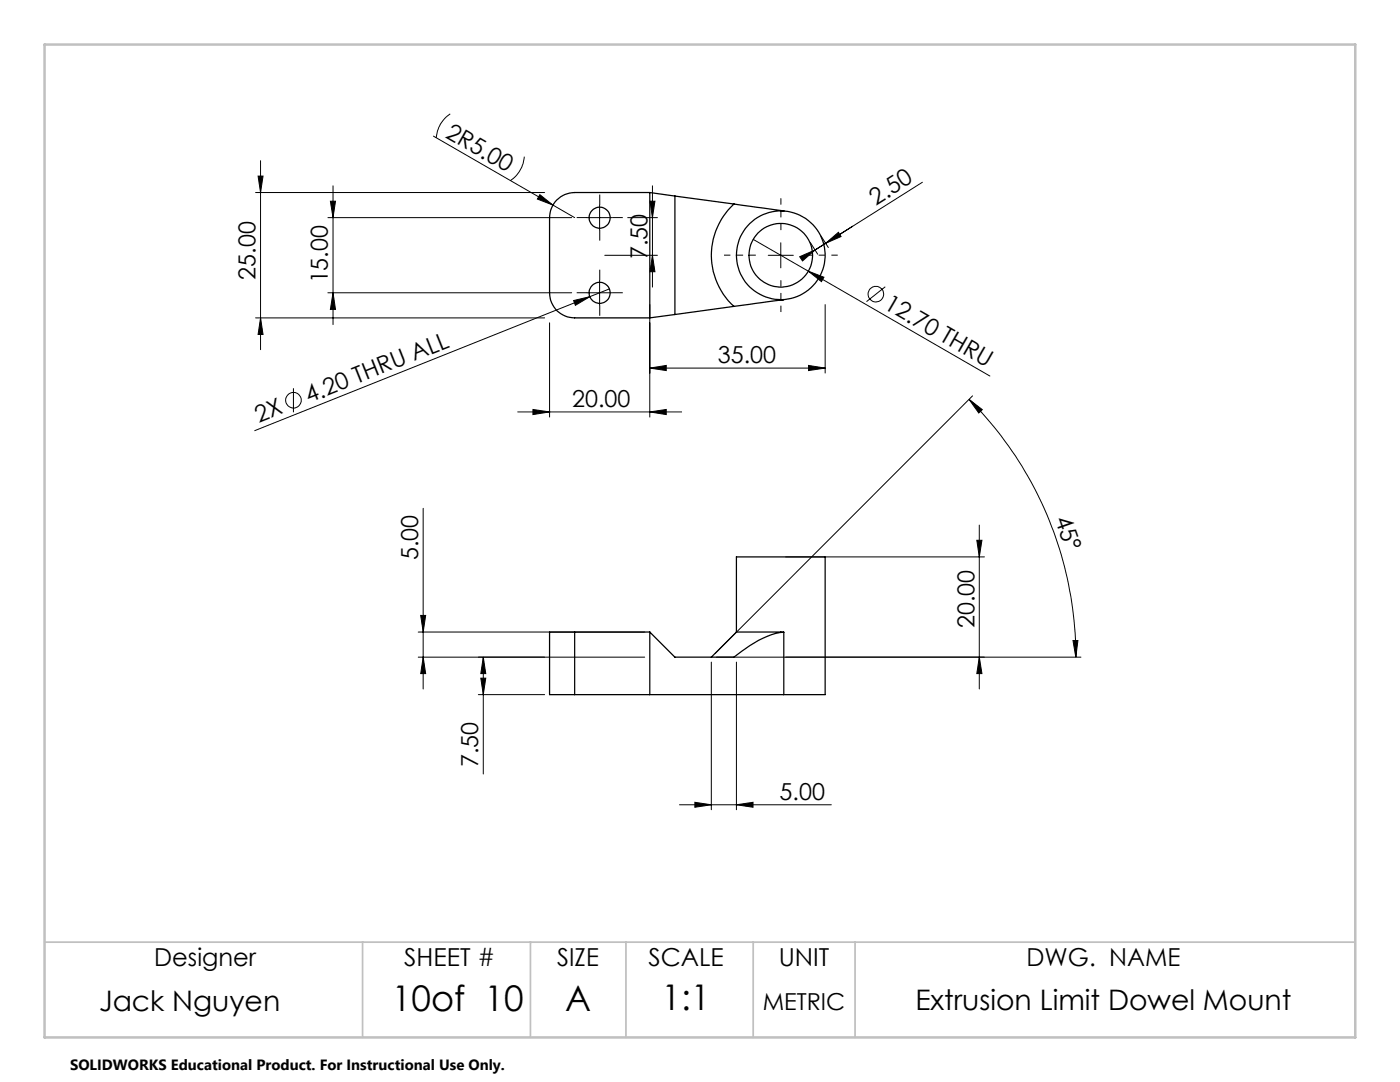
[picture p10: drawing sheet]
<svg xmlns="http://www.w3.org/2000/svg" width="279mm" height="216mm" viewBox="0 0 279 216" stroke-linecap="round" stroke-linejoin="round" font-family="sans-serif">
<g fill="none" stroke="#000" stroke-width=".25">
<path d="M129.7 38.4h-15a5 5 0 0 0-5 5v15a4.9 4.9 0 0 0 5 5h15M129.7 38.4v25M129.7 38.4l5 .7M134.7 39.1v23.7M134.7 39.1l11.8 1.6M146.5 40.7a13.8 13.8 0 0 0 0 20.4M146.5 40.7l9.9 1.4h-.6M155.8 59.8h.6l-9.9 1.3M134.7 62.8l-5 .6M146.5 61.1l-11.8 1.7M114.7 126.1h-5v12.5h5M114.7 138.6h41.7"/>
<path d="M114.7 126.1v12.5M114.7 126.1h15M129.7 126.1l5 5h11.8a20.9 20.9 0 0 1 9.1-4.9h.8M129.7 126.1v12.5M147 126.1l9.4 .1M147 126.1v-15h17.7v27.5h-8.3M147 126.1l-5 5M156.4 126.2v12.4"/>
<circle cx="119.7" cy="58.4" r="2.1"/>
<circle cx="119.7" cy="43.4" r="2.1"/>
<circle cx="155.8" cy="50.9" r="8.8"/>
<circle cx="155.8" cy="50.9" r="6.3"/>
</g>
<g fill="none" stroke="#000" stroke-width=".2">
<path d="M51 38.4h57.7M51.5 35.1h1l-.5 3.3zM52 32.1v37.7M66.5 37.1v27.7M86.5 27.2l23.8 13.7M89.9 22.7a6.1 6.1 0 0 0-2.8 4.8M104.6 31.3a6.4 6.4 0 0 1-2.8 4.8M107.7 38.8l2.6 2.1-3.1-1.2zM130.2 37.1v20.2M184.1 36.4l-21.4 13.5M65.4 58.4h48.7M65.4 43.4h48.7"/>
<path d="M65.9 40.1h1.1l-.5 3.3zM66.5 58.4l.5 3.3h-1.1zM110.3 40.9l4.4 2.5M114.5 60l3.2-.8-2.9 1.7zM117.2 58.4h5M117.2 43.4h5M117.7 59.2l-66.9 26.7M119.7 40.9v5M119.7 55.9v5M120.7 50.9h10.5M121.6 57.6l-3.9 1.6M125.3 43.4h5.9"/>
<path d="M129.7 40.1h1l-.5 3.3zM130.2 50.9l.5 3.3h-1zM150.3 47.8l47.3 27.2M153.3 50.9h5M155.8 48.4v5M159.6 51.2l3.1-1.3-2.5 2.2zM161.3 54.1l3.1 1.2-.5 .9zM161.7 48.4l1.5 2.3M163.8 47.1l1.5 2.3M164.8 48.5l2.5-2.1 .6 .8zM164.8 48.5l-2.1 1.4M176.7 57.2l-3.8 3"/>
<path d="M51 63.4h57.7M52 63.4l.5 3.3h-1zM58.6 77.5v4.8M109.7 64.4v18.8M129.7 73.4l3.3-.5v1zM129.7 60.8v22.4M129.7 73.4h35M161.4 72.9l3.3 .5-3.3 .5zM164.7 60.8v13.6M193.4 79.7l2.6 2-.7 .7zM193.4 79.7a72.5 72.5 0 0 1 21.3 51.4M194.1 79l-51.4 51.4"/>
<path d="M103.3 82.2h32.7M106.4 81.7l3.3 .5-3.3 .5zM129.7 82.2l3.3-.5v1zM84.5 101.4v36.1M156.8 111.1h39.7M194.9 107.8h1.1l-.6 3.3zM195.4 104.8v32.7M83.5 131.1h45.2M83.5 126.1h45.2M84 122.8h.9l-.4 3.3zM84.5 131.1l.4 3.3h-.9zM95.5 138.6h13.2"/>
<path d="M96 135.3h.9l-.5 3.3zM96.4 131.1l.5 3.3h-.9zM96.4 131.1v23.3M142 132.1v29.5M143 131.1h72.7M147 132.1v29.5M195.4 131.1l.6 3.3h-1.1zM214.1 127.8h1l-.4 3.3zM135.6 160.6h30.3M138.7 160.1l3.3 .5-3.3 .5zM147 160.6l3.3-.5v1z"/>
<circle cx="174.8" cy="58.7" r="1.56"/>
<circle cx="58.6" cy="79.9" r="1.56"/>
</g>
<path d="M117.2 58.4h-2.1M117.2 43.4h-2.1M119.7 55.9v-2.1M119.7 40.9v-2.1M119.7 45.9v2.1M122.2 58.4h2.1M122.2 43.4h2.1M119.7 60.9v2.1" fill="none" stroke="#000" stroke-width=".2" stroke-dasharray="15.2 1.3 1.3 1.3" stroke-linecap="butt"/>
<path d="M150.8 50.9h-6.3M155.8 45.9v-6.3M155.8 55.9v6.4M160.8 50.9h6.4" fill="none" stroke="#000" stroke-width=".2" stroke-dasharray="15.2 1.3 1.3 1.3" stroke-dashoffset="14" stroke-linecap="butt"/>
<path d="M8.9 188h261.6M72.4 188v19M105.9 188v19M124.9 188v19M150.3 188v19M170.6 188v19" fill="none" stroke="#c0c0c0" stroke-width=".35"/>
<path d="M8.9 8.9h261.6v198.1h-261.6z" fill="none" stroke="#c0c0c0" stroke-width=".5"/>
<g fill="#000">
<path d="M107.7 38.8l2.6 2.1-3.1-1.2zM114.5 60l3.2-.8-2.9 1.7zM161.3 54.1l3.1 1.2-.5 .9z"/>
<path d="M65.9 40.1h1.1l-.5 3.3zM66.5 58.4l.5 3.3h-1.1zM51.5 35.1h1l-.5 3.3zM52 63.4l.5 3.3h-1zM129.7 40.1h1l-.5 3.3zM130.2 50.9l.5 3.3h-1z"/>
<path d="M164.8 48.5l2.5-2.1 .6 .8zM159.6 51.2l3.1-1.3-2.5 2.2z"/>
<path d="M129.7 73.4l3.3-.5v1zM161.4 72.9l3.3 .5-3.3 .5zM106.4 81.7l3.3 .5-3.3 .5zM129.7 82.2l3.3-.5v1z"/>
<path d="M193.4 79.7l1.9 2.7 .7-.7zM214.1 127.8l.6 3.3 .4-3.3z"/>
<path d="M84.5 131.1l.4 3.3h-.9zM84 122.8h.9l-.4 3.3zM195.4 131.1l.6 3.3h-1.1zM194.9 107.8h1.1l-.6 3.3z"/>
<path d="M96.4 131.1l.5 3.3h-.9zM96 135.3h.9l-.5 3.3z"/>
<path d="M138.7 160.1l3.3 .5-3.3 .5zM147 160.6l3.3-.5v1z"/>
</g>
<g font-size="7.1">
<text x="78.2" y="201.7">10of 10</text>
<text x="112.8" y="201.7">A</text>
<text x="132" y="201.6">1:1</text>
</g>
<g font-size="5.6">
<text x="19.8" y="201.7">Jack Nguyen</text>
<text x="182.7" y="201.6">Extrusion Limit Dowel Mount</text>
</g>
<g font-size="4.9">
<text x="30.8" y="192.8">Designer</text>
<text x="80.7" y="192.8">SHEET #</text>
<text x="111.2" y="192.8">SIZE</text>
<text x="129.4" y="192.8">SCALE</text>
<text x="155.4" y="192.8">UNIT</text>
<text x="204.9" y="192.8">DWG. NAME</text>
</g>
<g font-size="4.7">
<text x="88.7" y="27.3" transform="rotate(30 88.7 27.3)">2R5.00</text>
<text x="174.8" y="41" transform="rotate(-32 174.8 41)">2.50</text>
<text x="129.2" y="51.7" transform="rotate(-90 129.2 51.7)">7.50</text>
<text x="51" y="55.8" transform="rotate(-90 51 55.8)">25.00</text>
<text x="65.5" y="56.6" transform="rotate(-90 65.5 56.6)">15.00</text>
<text x="176.2" y="61.4" transform="rotate(30 176.2 61.4)">12.70 THRU</text>
<text x="143.3" y="72.4">35.00</text>
<text x="61.6" y="80.5" transform="rotate(-22 61.6 80.5)">4.20 THRU ALL</text>
<text x="114.2" y="81.2">20.00</text>
<text x="51.7" y="84.5" transform="rotate(-22 51.7 84.5)">2X</text>
<text x="210.5" y="103.6" transform="rotate(71 210.5 103.6)">45°</text>
<text x="83.5" y="111.7" transform="rotate(-90 83.5 111.7)">5.00</text>
<text x="194.5" y="125.3" transform="rotate(-90 194.5 125.3)">20.00</text>
<text x="95.5" y="153.1" transform="rotate(-90 95.5 153.1)">7.50</text>
<text x="155.6" y="159.6">5.00</text>
<text x="152.2" y="201.6">METRIC</text>
</g>
<text font-size="3" x="14" y="213.5">SOLIDWORKS Educational Product. For Instructional Use Only.</text>
</svg>
